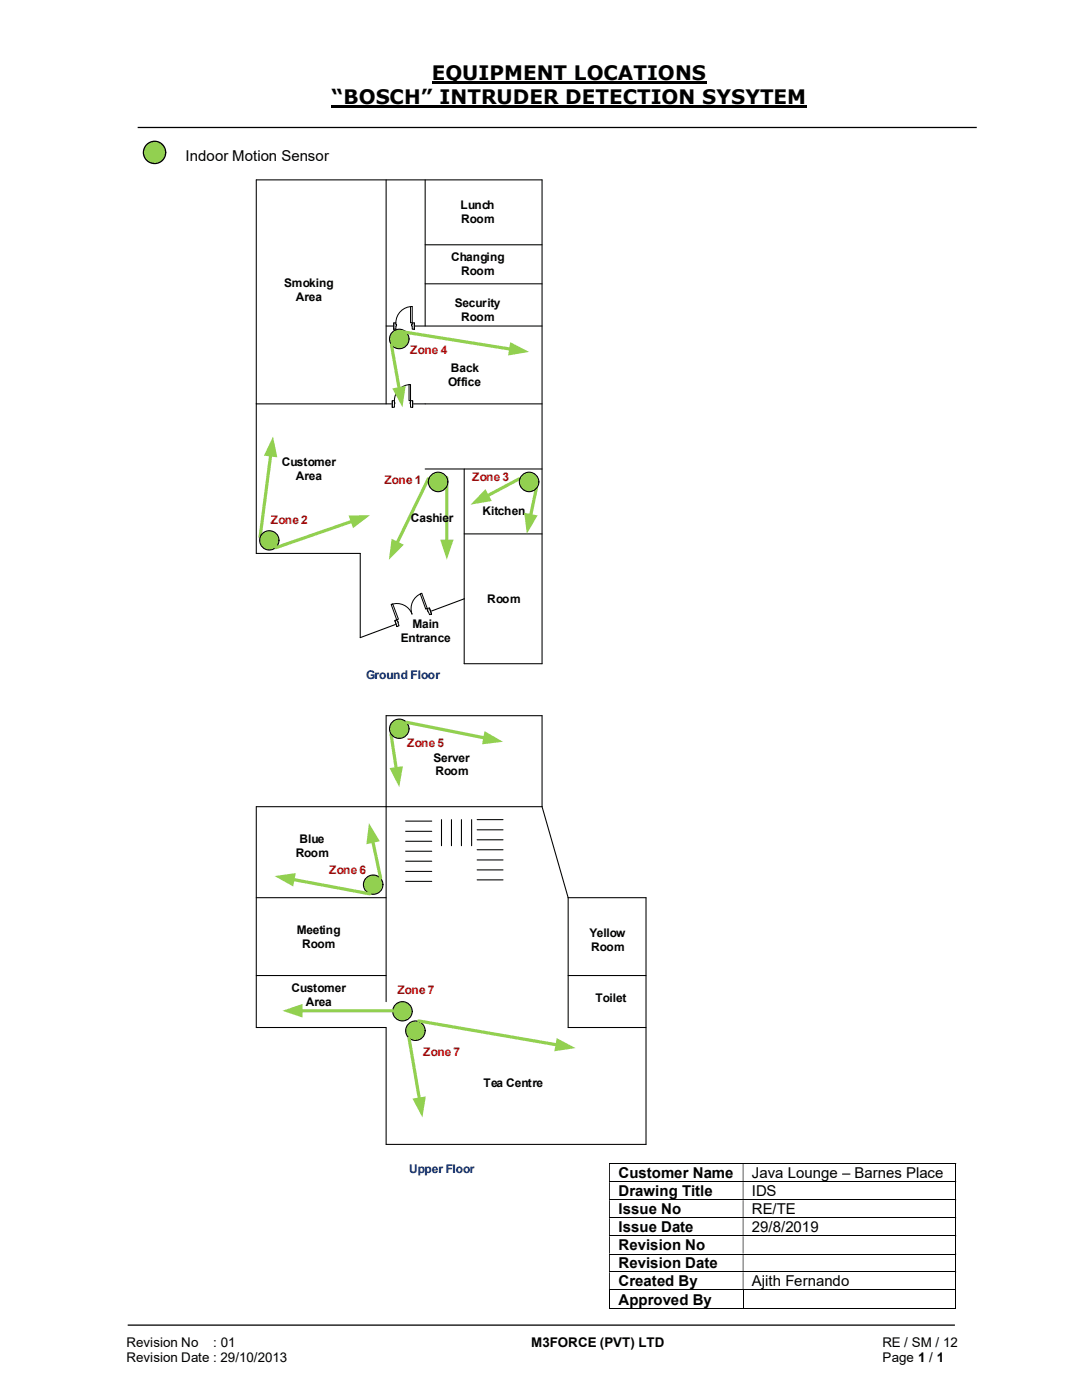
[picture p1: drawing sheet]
<svg xmlns="http://www.w3.org/2000/svg" width="216mm" height="279mm" viewBox="0 0 216 279" stroke-linecap="round" stroke-linejoin="round" font-family="sans-serif">
<path d="M86.1 16.5h54.9M66.2 21.3h94.8" fill="none" stroke="#000" stroke-width=".42"/>
<path d="M27.5 25.4h167.4M25.5 264.5h165" fill="none" stroke="#000" stroke-width=".25"/>
<g fill="none" stroke="#000" stroke-width=".2">
<path d="M121.5 232.2h69.1M121.5 235.8h69.1M121.5 239.4h69.1M190.7 232.3v3.5M190.7 235.9v3.5M190.7 239.5v3.5M121.5 243h69.1M121.5 246.6h69.1M121.5 250.3h69.1M121.5 253.9h69.1M121.5 257.4h69.1M121.6 257.5v3.7"/>
<path d="M148.3 257.5v3.7M190.7 243.1v3.4M190.7 246.7v3.5M190.7 250.4v3.4M190.7 253.9v3.4M190.7 257.5v3.7M121.5 261.1h26.7M148.3 261.1h42.3"/>
</g>
<g fill="#000">
<path d="M190.6 232.1h.2v.2h-.2zM121.5 232.3h.2v3.5h-.2zM148.2 232.3h.1v3.5h-.1z" fill-rule="evenodd"/>
<path d="M190.6 235.8h.2v.1h-.2zM121.5 235.9h.2v3.5h-.2zM148.2 235.9h.1v3.5h-.1z" fill-rule="evenodd"/>
<path d="M190.6 239.4h.2v.1h-.2zM121.5 239.5h.2v3.5h-.2zM148.2 239.5h.1v3.5h-.1z" fill-rule="evenodd"/>
<path d="M190.6 243h.2v.1h-.2zM121.5 243.1h.2v3.4h-.2zM148.2 243.1h.1v3.4h-.1z" fill-rule="evenodd"/>
<path d="M190.6 246.5h.2v.2h-.2zM121.5 246.7h.2v3.5h-.2zM148.2 246.7h.1v3.5h-.1z" fill-rule="evenodd"/>
<path d="M190.6 250.2h.2v.2h-.2zM121.5 250.4h.2v3.4h-.2zM148.2 250.4h.1v3.4h-.1z" fill-rule="evenodd"/>
<path d="M190.6 253.8h.2v.1h-.2zM121.5 253.9h.2v3.4h-.2zM148.2 253.9h.1v3.4h-.1z" fill-rule="evenodd"/>
</g>
<path d="M190.6 257.3h.2v.2h-.2zM190.6 261h.2v.2h-.2z" fill="#000"/>
<circle cx="30.8" cy="30.4" r="2.22" fill="#92d050"/>
<circle cx="30.8" cy="30.4" r="2.22" fill="none" stroke="#000" stroke-width=".25"/>
<path d="M84.8 56.6h23.4M51.1 80.6v29.8h20.8v16.9l20.7-7.8M84.8 93.6h23.4M84.8 80.6h23.4M92.6 93.6v38.9h15.6M92.6 106.6h15.6M51.1 179.2h25.9" fill="none" stroke="#000" stroke-width=".21"/>
<path d="M78 146.5l1.1 7" fill="none" stroke="#92d050" stroke-width=".64"/>
<path d="M77.7 153.3l2.7-.4-.7 4.2z" fill="#92d050"/>
<path d="M54 90.8l-2.1 16.4" fill="none" stroke="#92d050" stroke-width=".64"/>
<path d="M54.5 87.1l.8 4.2-2.6-.4z" fill="#92d050"/>
<path d="M51.1 80.6h33.7" fill="none" stroke="#000" stroke-width=".21"/>
<path d="M78.3 79.9h4v1.4h-4z" fill="#fff"/>
<path d="M78.3 79.9h4v1.4h-4z" fill="none" stroke="#fff" stroke-width=".2"/>
<path d="M81.9 80v1.3h.4v-1.3zM78.3 80h.4v1.3h-.4z" fill-rule="evenodd" fill="#fff"/>
<path d="M78.7 80.3v-.3h-.4v1.3h.4v-.7M81.9 80.3v-.3h.4v1.3h-.4v-.7" fill="none" stroke="#000" stroke-width=".2"/>
<path d="M81.8 80.3l.1 .3zM78.7 80.3l.1 .3z" fill-rule="evenodd" fill="#fff"/>
<path d="M78.3 80v1.3M81.9 76.8a3.2 3.2 0 0 0-3.2 3.2M82.3 80v1.3M78.7 80.3v.3M81.9 80.3v.3" fill="none" stroke="#000" stroke-width=".2"/>
<path d="M81.6 76.8h.3v3.2h-.3z" fill-rule="evenodd" fill="#fff"/>
<path d="M81.6 76.8h.3v3.2h-.3z" fill="none" stroke="#000" stroke-width=".2"/>
<path d="M77 35.9v44.7M84.8 35.9v29.2M84.8 48.9h23.4M77 65.1h31.2M51.1 80.6v-44.7h57.1v96.6" fill="none" stroke="#000" stroke-width=".21"/>
<path d="M78.6 64.4h4.1v1.3h-4.1z" fill="#fff"/>
<path d="M78.6 64.4h4.1v1.3h-4.1z" fill="none" stroke="#fff" stroke-width=".2"/>
<path d="M82.3 64.4v1.3h.4v-1.3zM78.6 64.4h.4v1.3h-.4z" fill-rule="evenodd" fill="#fff"/>
<path d="M79 64.7v-.3h-.4v1.3h.4v-.6M82.3 64.7v-.3h.4v1.3h-.4v-.6" fill="none" stroke="#000" stroke-width=".2"/>
<path d="M82.1 64.7v.4h.2v-.4zM79 64.7h.1v.4h-.1z" fill-rule="evenodd" fill="#fff"/>
<path d="M78.6 64.4v1.3M79 64.7h.1v.4h-.1M82.3 61.2a3.3 3.3 0 0 0-3.3 3.2M82.3 64.7h-.2v.4h.2M82.7 64.4v1.3" fill="none" stroke="#000" stroke-width=".2"/>
<path d="M81.9 61.2h.4v3.2h-.4z" fill-rule="evenodd" fill="#fff"/>
<path d="M81.9 61.2h.4v3.2h-.4z" fill="none" stroke="#000" stroke-width=".2"/>
<circle cx="53.7" cy="107.8" r="1.93" fill="#92d050"/>
<circle cx="53.7" cy="107.8" r="1.93" fill="none" stroke="#000" stroke-width=".21"/>
<circle cx="79.7" cy="67.7" r="1.95" fill="#92d050"/>
<circle cx="79.7" cy="67.7" r="1.95" fill="none" stroke="#000" stroke-width=".21"/>
<path d="M70.3 104l-15.3 5.3" fill="none" stroke="#92d050" stroke-width=".64"/>
<path d="M69.6 102.9l4.2-.1-3.4 2.6z" fill="#92d050"/>
<path d="M85.5 95.5l-6.3 12.9" fill="none" stroke="#92d050" stroke-width=".64"/>
<path d="M78.1 107.5l2.5 1.2-3 3z" fill="#92d050"/>
<path d="M103.6 95.5l-6.4 3.5" fill="none" stroke="#92d050" stroke-width=".64"/>
<path d="M96.9 97.6l1.2 2.4-4.2 .7z" fill="#92d050"/>
<path d="M89.2 95.3v12.7" fill="none" stroke="#92d050" stroke-width=".64"/>
<path d="M87.8 107.7h2.7l-1.3 4z" fill="#92d050"/>
<path d="M107 97.5l-1.1 5.4" fill="none" stroke="#92d050" stroke-width=".64"/>
<g fill="#92d050">
<path d="M104.6 102.3l2.7 .6-2.2 3.7z"/>
<circle cx="87.4" cy="96.2" r="1.94"/>
</g>
<circle cx="87.4" cy="96.2" r="1.94" fill="none" stroke="#000" stroke-width=".21"/>
<circle cx="105.6" cy="96.2" r="1.94" fill="#92d050"/>
<circle cx="105.6" cy="96.2" r="1.94" fill="none" stroke="#000" stroke-width=".21"/>
<path d="M78.1 68.8l1.6 8.8" fill="none" stroke="#92d050" stroke-width=".64"/>
<path d="M78.3 77.5l2.6-.5-.6 4.3z" fill="#92d050"/>
<path d="M80.3 66.2l21.6 3.5" fill="none" stroke="#92d050" stroke-width=".64"/>
<path d="M101.8 68.3l3.8 1.9-4.2 .8z" fill="#92d050"/>
<path d="M77 142.8v57.1M108.2 142.8v18.2M77 161h31.2M108.2 161l5.2 18.2M113.4 179.2h15.5v49.2h-51.9v-23.3M113.4 179.2v25.9h15.5M113.4 194.7h15.5" fill="none" stroke="#000" stroke-width=".21"/>
<path d="M78.7 123.8l6.9-2.5 .5 1.3-6.9 2.5z" fill-rule="evenodd" fill="#fff"/>
<path d="M78.7 123.8l6.9-2.5 .5 1.3-6.9 2.5z" fill="none" stroke="#fff" stroke-width=".2"/>
<path d="M85.3 121.5l.4 1.2 .4-.1-.4-1.3zM78.8 123.8l.4-.1 .4 1.2-.4 .2z" fill-rule="evenodd" fill="#fff"/>
<path d="M79.3 124l-.1-.3-.4 .1 .4 1.3 .4-.2-.2-.6M85.4 121.8l-.1-.3 .4-.2 .4 1.3-.4 .1-.2-.6" fill="none" stroke="#000" stroke-width=".2"/>
<path d="M85.3 121.8l.2 .3-.1-.3zM79.3 124l.2 .2z" fill-rule="evenodd" fill="#fff"/>
<path d="M84.2 118.4a3.3 3.3 0 0 0-2 4.2 3.2 3.2 0 0 0-4.1-2M78.8 123.8l.4 1.3M79.3 124l.1 .3M85.4 121.8h-.1l.2 .3M85.7 121.3l.4 1.3" fill="none" stroke="#000" stroke-width=".2"/>
<path d="M78.1 120.6l.3-.1 1.1 3.1-.3 .1z" fill-rule="evenodd" fill="#fff"/>
<path d="M78.1 120.6l.3-.1 1.1 3.1-.3 .1z" fill="none" stroke="#000" stroke-width=".2"/>
<path d="M83.9 118.5l.3-.1 1.1 3.1-.3 .1z" fill-rule="evenodd" fill="#fff"/>
<path d="M83.9 118.5l.3-.1 1.1 3.1-.3 .1z" fill="none" stroke="#000" stroke-width=".2"/>
<path d="M77 161h-25.9v44.1h25.9M51.1 194.7h25.9" fill="none" stroke="#000" stroke-width=".21"/>
<circle cx="79.7" cy="145.4" r="1.94" fill="#92d050"/>
<circle cx="79.7" cy="145.4" r="1.94" fill="none" stroke="#000" stroke-width=".21"/>
<circle cx="74.5" cy="176.6" r="1.94" fill="#92d050"/>
<circle cx="74.5" cy="176.6" r="1.94" fill="none" stroke="#000" stroke-width=".21"/>
<circle cx="80.3" cy="201.8" r="1.94" fill="#92d050"/>
<circle cx="80.3" cy="201.8" r="1.94" fill="none" stroke="#000" stroke-width=".21"/>
<circle cx="82.9" cy="205.7" r="1.95" fill="#92d050"/>
<g fill="none" stroke="#000" stroke-width=".21">
<path d="M77 142.8h31.2"/>
<circle cx="82.9" cy="205.7" r="1.95"/>
</g>
<path d="M81.1 144.1l15.7 3.2" fill="none" stroke="#92d050" stroke-width=".64"/>
<path d="M96.7 145.9l3.7 2.1-4.2 .5z" fill="#92d050"/>
<path d="M81.6 207.2l2.1 12.2" fill="none" stroke="#92d050" stroke-width=".64"/>
<path d="M82.3 219.2l2.7-.4-.7 4.2z" fill="#92d050"/>
<path d="M83.5 203.8l27.7 4.7" fill="none" stroke="#92d050" stroke-width=".64"/>
<path d="M111.1 207.2l3.8 2-4.3 .6z" fill="#92d050"/>
<path d="M74.4 167.9l1.5 7.4" fill="none" stroke="#92d050" stroke-width=".64"/>
<path d="M73.6 164.3l2.2 3.6-2.7 .6z" fill="#92d050"/>
<path d="M58.4 175.5l15.4 2.9" fill="none" stroke="#92d050" stroke-width=".64"/>
<path d="M54.8 174.8l4.2-.6-.5 2.7z" fill="#92d050"/>
<path d="M60 201.7h18.4" fill="none" stroke="#92d050" stroke-width=".64"/>
<path d="M56.3 201.7l4.1-1.3v2.7z" fill="#92d050"/>
<g fill="none" stroke="#000" stroke-width=".21">
<path d="M80.9 171.9h5.2M80.9 173.9h5.2M80.9 167.9h5.2M80.9 169.9h5.2M80.9 163.9h5.2M80.9 165.9h5.2M80.9 175.9h5.2M88.1 163.6v5.2M90.1 163.6v5.2M92.1 163.6v5.2M94.1 163.6v5.2M95.2 171.6h5.2"/>
<path d="M95.2 173.6h5.2M95.2 167.6h5.2M95.2 169.6h5.2M95.2 163.6h5.2M95.2 165.6h5.2M95.2 175.6h5.2"/>
</g>
<g font-size="4">
<text x="86.1" y="16">EQUIPMENT LOCATIONS</text>
<text x="66.2" y="20.8">“BOSCH” INTRUDER DETECTION SYSYTEM</text>
</g>
<g font-size="3">
<text x="37" y="32.1">Indoor Motion Sensor</text>
<text x="123.4" y="235.1">Customer Name</text>
<text x="123.4" y="238.7">Drawing Title</text>
<text x="150" y="235.1">Java Lounge – Barnes Place</text>
<text x="150" y="238.7">IDS</text>
<text x="123.4" y="242.3">Issue No</text>
<text x="123.4" y="245.9">Issue Date</text>
<text x="150" y="242.3">RE/TE</text>
<text x="150" y="245.9">29/8/2019</text>
<text x="123.4" y="249.5">Revision No</text>
<text x="123.4" y="253.2">Revision Date</text>
<text x="123.4" y="256.7">Created By</text>
<text x="150" y="256.7">Ajith Fernando</text>
<text x="123.4" y="260.3">Approved By</text>
</g>
<g font-size="2.7">
<text x="25.2" y="268.8">Revision No</text>
<text x="42.6" y="268.8">: 01</text>
<text x="106" y="268.8">M3FORCE (PVT) LTD</text>
<text x="176.1" y="268.8">RE / SM / 12</text>
<text x="25.2" y="271.8">Revision Date : 29/10/2013</text>
<text x="176.1" y="271.8">Page 1 / 1</text>
</g>
<g font-size="2.4">
<text x="91.9" y="41.8">Lunch</text>
<text x="92" y="44.5">Room</text>
<text x="90" y="52.2">Changing</text>
<text x="56.7" y="57.4">Smoking</text>
<text x="92" y="54.9">Room</text>
<text x="59.1" y="60.1">Area</text>
<text x="90.8" y="61.2">Security</text>
<text x="92" y="64">Room</text>
<text x="89.5" y="77">Office</text>
<text x="90" y="74.2">Back</text>
<text x="56.2" y="93">Customer</text>
<text x="59.1" y="95.8">Area</text>
<text x="82" y="104.1">Cashier</text>
<text x="96.3" y="102.8">Kitchen</text>
<text x="82.3" y="125.4">Main</text>
<text x="97.2" y="120.3">Room</text>
<text x="80" y="128.2">Entrance</text>
<text x="86.5" y="152">Server</text>
<text x="86.9" y="154.7">Room</text>
<text x="59" y="170.9">Room</text>
<text x="59.8" y="168.2">Blue</text>
<text x="59.2" y="186.4">Meeting</text>
<text x="60.3" y="189.1">Room</text>
<text x="117.6" y="187">Yellow</text>
<text x="118" y="189.8">Room</text>
<text x="58.2" y="198">Customer</text>
<text x="61" y="200.8">Area</text>
<text x="118.8" y="200">Toilet</text>
<text x="96.5" y="216.9">Tea Centre</text>
</g>
<g font-size="2.4" fill="#c00000">
<text x="81.9" y="70.7">Zone 4</text>
<text x="76.7" y="96.7">Zone 1</text>
<text x="94.2" y="96.1">Zone 3</text>
<text x="54" y="104.5">Zone 2</text>
<text x="81.2" y="149.1">Zone 5</text>
<text x="65.7" y="174.5">Zone 6</text>
<text x="79.3" y="198.4">Zone 7</text>
<text x="84.5" y="210.8">Zone 7</text>
</g>
<g font-size="2.4" fill="#002060">
<text x="73.1" y="135.6">Ground Floor</text>
<text x="81.7" y="234.1">Upper Floor</text>
</g>
</svg>
